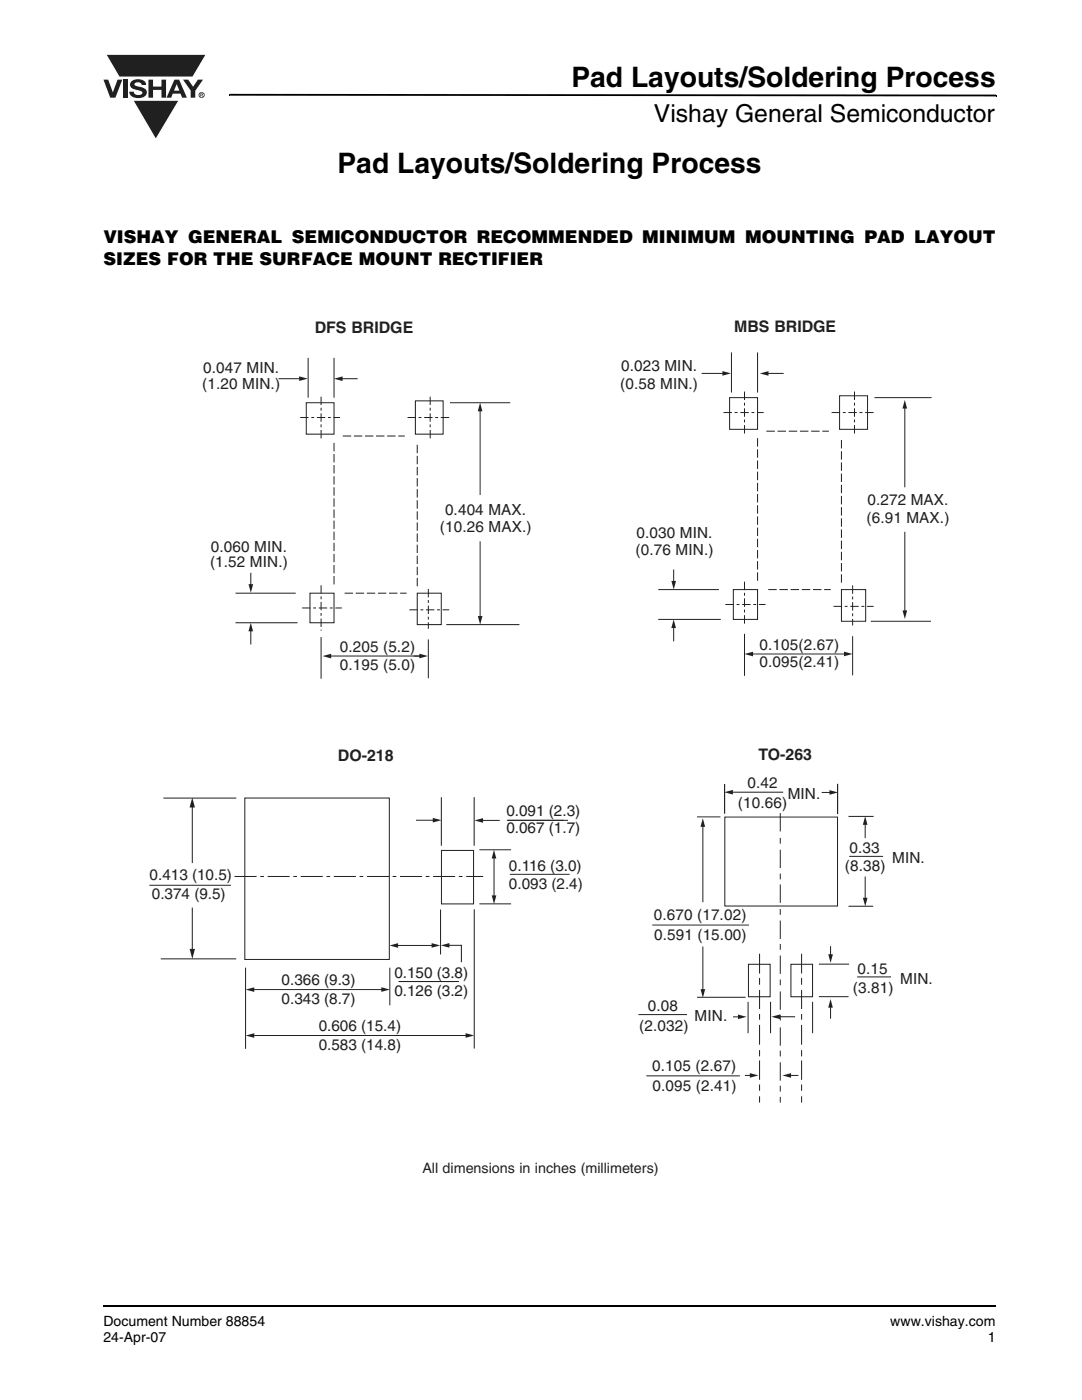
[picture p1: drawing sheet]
<svg xmlns="http://www.w3.org/2000/svg" width="216mm" height="279mm" viewBox="0 0 216 279" stroke-linecap="round" stroke-linejoin="round" font-family="sans-serif">
<path d="M21.1 10.8h20.1l-2.7 4.6h-14.7z" fill="#231f20"/>
<path d="M21.1 10.8h20.1l-2.7 4.6h-14.7z" fill="none" stroke="#fff" stroke-width=".2"/>
<path d="M26.5 20h9.2l-4.6 7.8z" fill="#231f20"/>
<path d="M26.5 20h9.2l-4.6 7.8z" fill="none" stroke="#fff" stroke-width=".2"/>
<g fill="#231f20">
<path d="M20.6 15.9h1l.9 2.5 1-2.5h.9l-1.4 3.6h-1z"/>
<path d="M24.6 15.9h.9v3.6h-.9z"/>
<path d="M26.3 16.2a2.1 2.1 0 0 1 2.8 .3l.1 .5h-.9a.79 .79 0 0 0-.7-.6 .79 .79 0 0 0-.8 .4l.3 .3 1 .3a1.08 1.08 0 0 1 1.2 1 1.08 1.08 0 0 1-1.1 1.1 1.73 1.73 0 0 1-2.4-1.2h.9a.96 .96 0 0 0 .8 .7 .96 .96 0 0 0 .9-.5 1.31 1.31 0 0 0-1.2-.6 1.03 1.03 0 0 1-1.1-.5 1.03 1.03 0 0 1 .2-1.2z"/>
<path d="M29.6 15.9h.9v1.4h1.7v-1.4h.9v3.6h-.9v-1.6h-1.7v1.6h-.9z"/>
<path d="M36.5 15.9h1.1l.9 1.4 1-1.4h1l-1.5 2.2v1.4h-.9v-1.4z"/>
<path d="M35.3 16.8l-.6 1.3h1.1zM34.8 15.9h.9l1.6 3.6h-1l-.3-.8h-1.5l-.3 .8h-1z"/>
<path d="M40.1 18.7v.2h.2v-.1zM40 18.6l.4 .1 .1 .1-.2 .2 .2 .3-.3-.3-.1 .3h-.1zM39.8 19a.46 .46 0 0 0 .9 0 .46 .46 0 0 0-.9 0zM39.6 19a.6 .6 0 0 1 1.2 0 .6 .6 0 0 1-1.2 0z"/>
</g>
<path d="M45.7 18.7h.2v.4h-.2zM45.9 18.7l152.9 .2v.3l-152.9-.1zM198.8 18.9h.1v.3h-.1zM20.5 260.5h.1v.4h-.1z" fill="#000"/>
<path d="M20.6 260.7h178.2" fill="none" stroke="#000" stroke-width=".36"/>
<path d="M29.8 63.5h159.7v171.3h-159.7z" fill="#fff"/>
<path d="M61.5 71.5v7.8M66.7 71.5v7.8M61.1 80.4h5.6v6.2h-5.6zM82.9 80h5.5v6.6h-5.5zM89.9 80.4h11.8M47.1 118.4h11.8M61.9 118.4h4.8v5.9h-4.8zM83.3 118.4h4.8v6.3h-4.8zM47.1 124.3h12.2M64.1 127.2v8.2M82.5 130.9h1.5M89.2 124.7h14.4" fill="none" stroke="#231f20" stroke-width=".2"/>
<path d="M64.1 79.3v8.5M85.8 79.3v8.5M60 83.3h7.8M81.4 83.3h8.5M64.1 116.9v8.9M85.5 117.6v7.8M60.4 121.3h7.7M81.8 121.7h7.7" fill="none" stroke="#231f20" stroke-width=".2" stroke-dasharray="1.5 .7 .4 .7"/>
<path d="M66.7 88.5v28M68.5 87h12.2M83.3 88.9v28M68.9 118.4h12.1" fill="none" stroke="#231f20" stroke-width=".2" stroke-dasharray="1.5 .7"/>
<path d="M83.7 130.5l1.7 .4-1.7 .5z" fill="#231f20"/>
<path d="M65.8 130.9h18" fill="none" stroke="#231f20" stroke-width=".2"/>
<path d="M64.4 130.9l1.7-.4v.9z" fill="#231f20"/>
<path d="M95.8 81.8v17M85.5 127.6v7.8" fill="none" stroke="#231f20" stroke-width=".2"/>
<path d="M95.8 80.4l.5 1.7h-1z" fill="#231f20"/>
<path d="M95.8 108v15.3" fill="none" stroke="#231f20" stroke-width=".2"/>
<path d="M95.3 122.9h1l-.5 1.8z" fill="#231f20"/>
<path d="M68 75.6h3.4" fill="none" stroke="#231f20" stroke-width=".2"/>
<path d="M66.6 75.6l1.8-.5v.9z" fill="#231f20"/>
<path d="M55.6 75.6h4.4" fill="none" stroke="#231f20" stroke-width=".2"/>
<path d="M59.7 75.1l1.7 .5-1.7 .4z" fill="#231f20"/>
<path d="M50 114.3v2.6" fill="none" stroke="#231f20" stroke-width=".2"/>
<path d="M49.6 116.6h.9l-.4 1.7z" fill="#231f20"/>
<path d="M50 125.7v2.9" fill="none" stroke="#231f20" stroke-width=".2"/>
<path d="M50 124.3l.5 1.7h-.9z" fill="#231f20"/>
<g fill="none" stroke="#231f20" stroke-width=".2">
<path d="M145.6 79.4h5.6v6.3h-5.6zM146 70.4v7.8M151.2 70.4v7.8M167.5 79h5.6v6.7h-5.6zM174.6 79.4h11.2M180.5 81.2v16.1M131.4 117.7h12M146.3 117.7h4.9v5.9h-4.9zM167.9 117.7h4.8v6.3h-4.8zM131.4 123.6h12.3M148.6 126.6v8.2M170.1 127v7.8"/>
<path d="M173.9 124h11.8"/>
</g>
<path d="M148.6 78.2v8.6M170.5 78.2v8.6M144.5 82.3h7.8M166 82.3h8.6M148.6 116.2v8.9M170.1 116.9v7.8M144.8 120.6h7.9M166.4 121h7.8" fill="none" stroke="#231f20" stroke-width=".2" stroke-dasharray="1.5 .7 .4 .7"/>
<path d="M151.2 87.5v28.3M153 86.1h12.3M167.9 87.9v28.3M153.4 117.7h12.3" fill="none" stroke="#231f20" stroke-width=".2" stroke-dasharray="1.5 .7"/>
<path d="M180.5 79.8l.5 1.7h-.9z" fill="#231f20"/>
<path d="M180.5 106.1v16" fill="none" stroke="#231f20" stroke-width=".2"/>
<path d="M180.1 121.8h.9l-.4 1.7z" fill="#231f20"/>
<path d="M153 74.5h3.4" fill="none" stroke="#231f20" stroke-width=".2"/>
<path d="M151.6 74.5l1.7-.4v.9z" fill="#231f20"/>
<path d="M140 74.5h4.5" fill="none" stroke="#231f20" stroke-width=".2"/>
<path d="M144.2 74.1l1.7 .4-1.7 .5z" fill="#231f20"/>
<path d="M134.4 113.7v2.6" fill="none" stroke="#231f20" stroke-width=".2"/>
<path d="M134 115.9h.9l-.5 1.8z" fill="#231f20"/>
<path d="M134.4 125v3" fill="none" stroke="#231f20" stroke-width=".2"/>
<path d="M134.4 123.6l.5 1.7h-.9z" fill="#231f20"/>
<path d="M32.6 159.3h14.5M48.8 159.3h28.9v32.2h-28.9zM38.4 160.8v11.4M32.1 191.4h15" fill="none" stroke="#231f20" stroke-width=".2"/>
<path d="M38.4 159.2l.5 1.9h-1.1z" fill="#231f20"/>
<path d="M38.4 181.1v8.8" fill="none" stroke="#231f20" stroke-width=".2"/>
<path d="M37.8 189.4h1.1l-.5 2z" fill="#231f20"/>
<path d="M50.4 197.5h26" fill="none" stroke="#231f20" stroke-width=".2"/>
<g fill="#231f20">
<path d="M76.1 197l1.7 .5-1.7 .4z"/>
<path d="M49 197.5l1.7-.5v1z"/>
</g>
<path d="M88.1 169.7h6.4v10.7h-6.4zM49 193.1v16.2M77.8 193.1v7.5M79.1 188.7h7.3" fill="none" stroke="#231f20" stroke-width=".2"/>
<g fill="#231f20">
<path d="M86.1 188.2l1.7 .5-1.7 .4z"/>
<path d="M77.7 188.7l1.7-.5v1z"/>
</g>
<path d="M98.6 171v8" fill="none" stroke="#231f20" stroke-width=".2"/>
<g fill="#231f20">
<path d="M98.1 178.7h.9l-.4 1.7z"/>
<path d="M98.6 169.6l.4 1.7h-.9z"/>
</g>
<path d="M95.7 169.6h6.3M95.7 180.4h6.3M50.4 206.7h42.8" fill="none" stroke="#231f20" stroke-width=".2"/>
<g fill="#231f20">
<path d="M92.9 206.2l1.7 .5-1.7 .4z"/>
<path d="M49 206.7l1.7-.5v.9z"/>
</g>
<path d="M96.1 163.7h3.6M94.6 181.5v27.8" fill="none" stroke="#231f20" stroke-width=".2"/>
<path d="M94.7 163.7l1.7-.4v.9z" fill="#231f20"/>
<path d="M88.1 159.1v9.7M94.6 159.1v9.7M29.8 176.7h16.3M83 163.7h3.7M101.2 163.7h12.1M101.7 174.5h12M79.6 195.9h12M87.9 181.5v9" fill="none" stroke="#231f20" stroke-width=".2"/>
<path d="M86.4 163.2l1.7 .5-1.7 .4z" fill="#231f20"/>
<path d="M89.4 188.7h2.7v3.3" fill="none" stroke="#231f20" stroke-width=".2"/>
<path d="M88 188.7l1.7-.5v.9z" fill="#231f20"/>
<path d="M46.8 174.9h49.6" fill="none" stroke="#231f20" stroke-width=".2" stroke-dasharray="4.4 .7 .7 .7" stroke-linecap="butt"/>
<path d="M145.9 158.1h10.4M139.1 163h4.7M144.6 163.1h22.5v17.7h-22.5zM139.1 199h9.7M149.3 192.4h4.4v6.5h-4.4zM157.8 192.4h4.3v6.5h-4.3z" fill="none" stroke="#231f20" stroke-width=".2"/>
<path d="M144.5 158.1l1.7-.5v1z" fill="#231f20"/>
<path d="M169.5 170.9h6.7M130.2 184.6h19.2M140.2 188.9v8.8M127.4 202.5h9.7" fill="none" stroke="#231f20" stroke-width=".2"/>
<path d="M139.8 197.4h.9l-.5 1.7z" fill="#231f20"/>
<path d="M164 158.2h1.8" fill="none" stroke="#231f20" stroke-width=".2"/>
<path d="M165.5 157.7l1.7 .4-1.7 .5z" fill="#231f20"/>
<path d="M172.6 164.3v3" fill="none" stroke="#231f20" stroke-width=".2"/>
<path d="M172.6 162.9l.5 1.7h-.9z" fill="#231f20"/>
<path d="M172.6 174.9v4.6" fill="none" stroke="#231f20" stroke-width=".2"/>
<path d="M172.2 179.2h.9l-.5 1.7z" fill="#231f20"/>
<path d="M144.6 156.5v5.9M167.1 156.4v6.1M169.3 162.9h5M169.3 180.9h4.9M165.7 200.8v2.5" fill="none" stroke="#231f20" stroke-width=".2"/>
<path d="M165.7 199.4l.5 1.7h-.9z" fill="#231f20"/>
<path d="M165.7 188.8v2" fill="none" stroke="#231f20" stroke-width=".2"/>
<path d="M165.3 190.4h.9l-.5 1.8z" fill="#231f20"/>
<path d="M163.4 192.4h6M163.4 198.9h5.9M146.3 202.9h1.3" fill="none" stroke="#231f20" stroke-width=".2"/>
<path d="M147.3 202.5l1.7 .4-1.7 .5z" fill="#231f20"/>
<path d="M155.3 202.9h3.4" fill="none" stroke="#231f20" stroke-width=".2"/>
<path d="M153.9 202.9l1.7-.4v.9z" fill="#231f20"/>
<g fill="none" stroke="#231f20" stroke-width=".2">
<path d="M155.7 162.3v3.6M155.7 167.2v1.2M155.7 169.6v3.6M155.7 174.3v1.2M155.7 176.5v3.7M149.3 199.9v6.3M151.6 190.3v4M151.6 195.2v1.3M151.6 197.6v3.8M153.8 199.9v6.3M155.7 181.4v1.2M155.7 183.7v3.7"/>
<path d="M155.7 188.4v1.1M155.7 190.7v3.7M155.7 195.5v1.1M155.7 197.9v3.6M159.9 190.3v4M159.9 195.2v1.3M159.9 197.6v3.8M162.1 199.9v6.3M129 214.7h18.6M148.6 214.6h1.3M151.6 202.4v1.1M151.6 204.5v4"/>
<path d="M151.6 209.6v1.2M151.6 211.6v3.9M151.6 216.4v1.3M151.6 218.8v1.2M155.7 202.5v1.2M155.7 205v3.7M155.7 209.7v1.1M155.7 212v3.7M155.7 216.7v1.1M155.7 218.9v1.2M159.9 202.4v1.1M159.9 204.5v4"/>
<path d="M159.9 209.6v1.2M159.9 211.6v3.9M159.9 216.4v1.3M159.9 218.8v1.2"/>
</g>
<path d="M149.6 214.2l1.7 .4-1.7 .5z" fill="#231f20"/>
<path d="M157.5 214.6h1.8" fill="none" stroke="#231f20" stroke-width=".2"/>
<path d="M156.1 214.6l1.7-.4v.9z" fill="#231f20"/>
<path d="M140.2 164.7v15.4" fill="none" stroke="#231f20" stroke-width=".2"/>
<path d="M140.2 163.3l.5 1.7h-.9z" fill="#231f20"/>
<path d="M149.9 130.5h18.8M171 195h6.8" fill="none" stroke="#231f20" stroke-width=".2"/>
<g fill="#231f20">
<path d="M168.4 130.1l1.7 .4-1.7 .5z"/>
<path d="M148.5 130.5l1.8-.4v.9z"/>
</g>
<g font-size="5.6">
<text x="114" y="17.4">Pad Layouts/Soldering Process</text>
<text x="67.3" y="34.5">Pad Layouts/Soldering Process</text>
</g>
<text font-size="4.9" x="130.5" y="24.4">Vishay General Semiconductor</text>
<g font-size="3.5">
<text x="20.6" y="48.5">VISHAY GENERAL SEMICONDUCTOR RECOMMENDED MINIMUM MOUNTING PAD LAYOUT</text>
<text x="20.6" y="53">SIZES FOR THE SURFACE MOUNT RECTIFIER</text>
</g>
<g font-size="3.2" fill="#231f20">
<text x="62.8" y="66.4">DFS BRIDGE</text>
<text x="146.5" y="66.3">MBS BRIDGE</text>
<text x="67.4" y="151.8">DO-218</text>
<text x="151.3" y="151.8">TO-263</text>
</g>
<g font-size="3" fill="#231f20">
<text x="40.4" y="77.7">(1.20 MIN.)</text>
<text x="40.5" y="74.5">0.047 MIN.</text>
<text x="123.7" y="77.6">(0.58 MIN.)</text>
<text x="123.9" y="74">0.023 MIN.</text>
<text x="173.1" y="100.9">0.272 MAX.</text>
<text x="87.8" y="106.1">(10.26 MAX.)</text>
<text x="88.8" y="102.7">0.404 MAX.</text>
<text x="127" y="107.3">0.030 MIN.</text>
<text x="172.9" y="104.4">(6.91 MAX.)</text>
<text x="41.9" y="113.2">(1.52 MIN.)</text>
<text x="42.1" y="110.2">0.060 MIN.</text>
<text x="126.8" y="110.9">(0.76 MIN.)</text>
<text x="67.8" y="130.1">0.205 (5.2)</text>
<text x="151.6" y="129.6">0.105(2.67)</text>
<text x="67.8" y="133.7">0.195 (5.0)</text>
<text x="151.6" y="133.2">0.095(2.41)</text>
<text x="147.2" y="161.2">(10.66)</text>
<text x="149.2" y="157.3">0.42</text>
<text x="157.2" y="159.5">MIN.</text>
<text x="101" y="162.8">0.091 (2.3)</text>
<text x="101" y="166.3">0.067 (1.7)</text>
<text x="101.6" y="173.7">0.116 (3.0)</text>
<text x="168.6" y="173.9">(8.38)</text>
<text x="169.5" y="170.3">0.33</text>
<text x="178" y="172.2">MIN.</text>
<text x="29.9" y="175.7">0.413 (10.5)</text>
<text x="30.3" y="179.4">0.374 (9.5)</text>
<text x="101.6" y="177.4">0.093 (2.4)</text>
<text x="130.4" y="183.7">0.670 (17.02)</text>
<text x="130.5" y="187.6">0.591 (15.00)</text>
<text x="56.2" y="196.5">0.366 (9.3)</text>
<text x="78.7" y="195.2">0.150 (3.8)</text>
<text x="171.1" y="194.3">0.15</text>
<text x="179.6" y="196.3">MIN.</text>
<text x="56.2" y="200.3">0.343 (8.7)</text>
<text x="78.7" y="198.7">0.126 (3.2)</text>
<text x="129.3" y="201.8">0.08</text>
<text x="138.6" y="203.8">MIN.</text>
<text x="170.2" y="198.2">(3.81)</text>
<text x="63.6" y="205.8">0.606 (15.4)</text>
<text x="63.6" y="209.6">0.583 (14.8)</text>
<text x="127.5" y="205.7">(2.032)</text>
<text x="130.1" y="213.8">0.105 (2.67)</text>
<text x="130.2" y="217.7">0.095 (2.41)</text>
</g>
<text font-size="2.9" fill="#231f20" x="84.3" y="234.2">All dimensions in inches (millimeters)</text>
<g font-size="2.8">
<text x="20.6" y="264.6">Document Number 88854</text>
<text x="20.6" y="267.8">24-Apr-07</text>
<text x="177.7" y="264.6">www.vishay.com</text>
<text x="197.1" y="267.8">1</text>
</g>
</svg>
